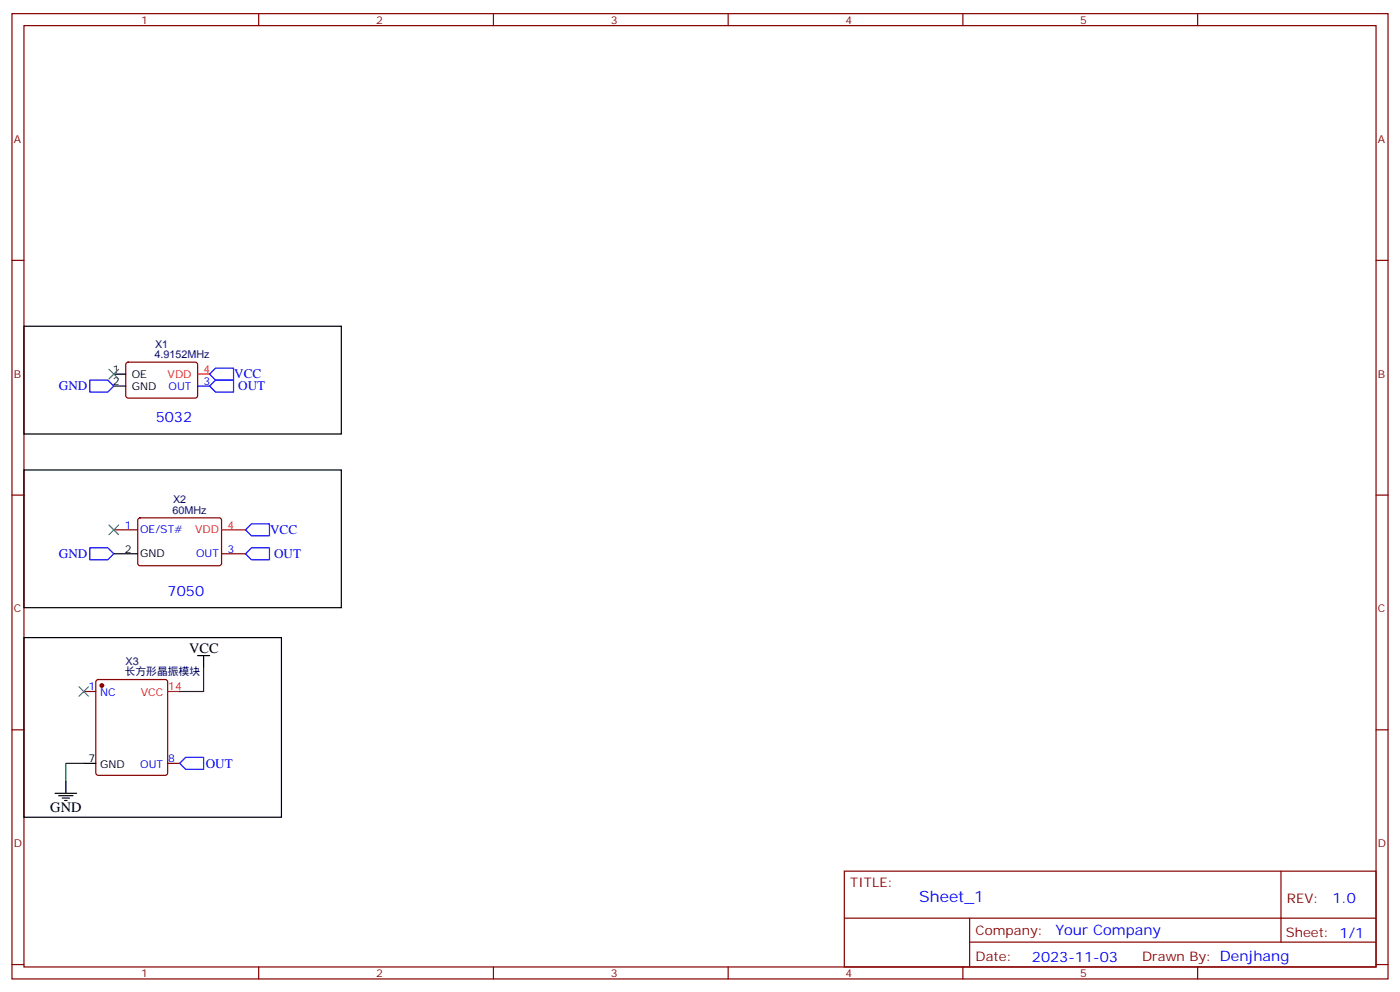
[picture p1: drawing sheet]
<svg xmlns="http://www.w3.org/2000/svg" width="412mm" height="292mm" viewBox="0 0 412 292" stroke-linecap="round" stroke-linejoin="round" font-family="sans-serif">
<g fill="none" stroke="#870000" stroke-width=".35">
<path d="M3.5 4h405.4v284.4h-405.4zM7.1 7.5h398.2v277.3h-398.2zM76.2 4v3.5M145.3 4v3.5M214.5 4v3.5M283.6 4v3.5M352.8 4v3.5M3.5 76.7h3.6M405.3 76.7h3.6M3.5 145.8h3.6M33.5 156.1h7.1M40.8 152.7l.5-.2 23.5 .1 .5 .6-.1 13-.6 .5-23.6-.1-.4-.7v-12.7z"/>
<path d="M405.3 145.8h3.6M65.3 163.1h7M3.5 215h3.6M405.3 215h3.6M248.7 256.6h156.6v28.2h-156.6zM377.3 256.6v20.9M248.7 270.5h156.5M285.6 277.5h119.6M285.6 270.5v14.1M3.5 284.1h3.6M76.2 284.8v3.6M145.3 284.8v3.6"/>
<path d="M214.5 284.8v3.6M283.6 284.8v3.6M352.8 284.8v3.6M405.3 284.1h3.6"/>
</g>
<path d="M33.5 163.1h7.1" fill="none" stroke="#000" stroke-width=".35"/>
<path d="M65.3 156.1h7" fill="none" stroke="#f00" stroke-width=".35"/>
<path d="M37.3 106.9l.4-.2h20.1l.4 .7-.1 9.4-.6 .5-20-.1-.5-.6v-9.2z" fill="#fff" stroke="#870000" stroke-width=".35"/>
<g fill="none" stroke="#000" stroke-width=".35">
<path d="M7.1 96.1h93.4v31.7h-93.4zM33.5 110.2h3.5M33.5 113.7h3.5M7.1 138.4h93.4v40.6h-93.4zM7.1 187.8h75.8v52.9h-75.8zM58.2 193.1h3.5M60 193.1v3.5M16.2 233.7h6.4M17.3 234.4h4.2M18.3 235.1h2.2M19 235.8h.8M19.4 230.2v3.5"/>
<path d="M24.7 224.9h3.5"/>
</g>
<path d="M26.5 112h5.2l1.8 1.7-1.8 1.8h-5.2zM58.2 113.7h3.5M63.5 112h5.3v3.5h-5.3l-1.8-1.8zM63.5 108.4h5.3v3.6h-5.3l-1.8-1.8zM74.1 154.3h5.3v3.5h-5.3l-1.8-1.7zM26.5 161.4h5.2l1.8 1.7-1.8 1.8h-5.2zM74.1 161.4h5.3v3.5h-5.3l-1.8-1.8zM52.9 224.9l1.8-1.8h5.3v3.5h-5.3z" fill="none" stroke="#00f" stroke-width=".35"/>
<path d="M58.2 110.2h3.5M49.4 203.7h3.5" fill="none" stroke="#f00" stroke-width=".35"/>
<path d="M32.1 108.8l2.8 2.8M34.9 108.8l-2.8 2.8M32.1 154.7l2.8 2.8M34.9 154.7l-2.8 2.8M23.3 202.3l2.8 2.8M26.1 202.3l-2.8 2.8" fill="none" stroke="#3c3" stroke-width=".35"/>
<path d="M24.7 203.7h3.5M28.5 200.4l.4-.2h19.8l.5 .2 .2 .5v26.8l-.2 .5-.5 .2h-19.8l-.5-.2-.2-.5v-26.8zM49.4 224.9h3.5" fill="none" stroke="#870000" stroke-width=".35"/>
<circle cx="30" cy="201.9" r=".53" fill="#870000" stroke="#870000" stroke-width=".35"/>
<path d="M60 196.6v7.1h-7.1M24.7 224.9h-5.3v5.3" fill="none" stroke="#008700" stroke-width=".35"/>
<text font-size="4.6" fill="#00f" x="270.8" y="265.6">Sheet_1</text>
<g font-size="4.2" fill="#00f">
<text x="45.9" y="124.3">5032</text>
<text x="49.4" y="175.5">7050</text>
<text x="392.5" y="265.9">1.0</text>
<text x="310.9" y="275.4">Your Company</text>
<text x="304" y="283.2">2023-11-03</text>
</g>
<g font-size="4.2">
<text x="55.7" y="192.4">VCC</text>
<text x="14.8" y="239.3">GND</text>
</g>
<g font-size="3.9" fill="#00f">
<text x="69" y="111.5">VCC</text>
<text x="17.4" y="115">GND</text>
<text x="70.2" y="115">OUT</text>
<text x="79.6" y="157.3">VCC</text>
<text x="17.4" y="164.4">GND</text>
<text x="80.8" y="164.4">OUT</text>
<text x="60.6" y="226.2">OUT</text>
</g>
<g font-size="3.9" fill="#800">
<text x="250.5" y="261.2">TITLE:</text>
<text x="379.1" y="265.9">REV:</text>
<text x="287.4" y="275.4">Company:</text>
<text x="378.7" y="276">Sheet: 1/1</text>
<text x="287.4" y="283.1">Date:</text>
<text x="336.4" y="283.2">Drawn By: Denjhang</text>
</g>
<g font-size="3.2" fill="#800">
<text x="41.6" y="7">1</text>
<text x="110.8" y="7">2</text>
<text x="179.9" y="7">3</text>
<text x="249.1" y="7">4</text>
<text x="318.2" y="7">5</text>
<text x="4.1" y="42.1">A</text>
<text x="405.9" y="42.1">A</text>
<text x="4.1" y="111.3">B</text>
<text x="405.9" y="111.3">B</text>
<text x="4.1" y="180.4">C</text>
<text x="405.9" y="180.4">C</text>
<text x="4.1" y="249.6">D</text>
<text x="405.9" y="249.6">D</text>
<text x="41.6" y="287.8">1</text>
<text x="110.8" y="287.8">2</text>
<text x="179.9" y="287.8">3</text>
<text x="249.1" y="287.8">4</text>
<text x="318.2" y="287.8">5</text>
</g>
<g font-size="3.2" fill="#000080">
<text x="45.5" y="105.6">4.9152MHz</text>
<text x="45.7" y="102.4">X1</text>
<text x="51" y="148.2">X2</text>
<text x="50.8" y="151.4">60MHz</text>
<text x="37" y="195.9">X3</text>
<text x="36.7" y="198.9">长方形晶振模块</text>
</g>
<g font-size="3.2">
<text x="33.3" y="109.9">1</text>
<text x="33.3" y="113.4">2</text>
<text x="38.8" y="111.3">OE</text>
<text x="38.8" y="114.8">GND</text>
<text x="36.8" y="162.8">2</text>
<text x="41.3" y="164.2">GND</text>
<text x="26" y="224.5">7</text>
<text x="29.5" y="226.3">GND</text>
</g>
<g font-size="3.2" fill="#f00">
<text x="49.4" y="111.3">VDD</text>
<text x="60" y="109.9">4</text>
<text x="67" y="155.7">4</text>
<text x="57.5" y="157.1">VDD</text>
<text x="49.6" y="203.3">14</text>
<text x="41.5" y="205.1">VCC</text>
</g>
<g font-size="3.2" fill="#00f">
<text x="60" y="113.4">3</text>
<text x="49.7" y="114.8">OUT</text>
<text x="36.8" y="155.7">1</text>
<text x="41.3" y="157.1">OE/ST#</text>
<text x="57.8" y="164.2">OUT</text>
<text x="67" y="162.8">3</text>
<text x="26" y="203.3">1</text>
<text x="29.5" y="205.1">NC</text>
<text x="41.3" y="226.3">OUT</text>
<text x="49.6" y="224.5">8</text>
</g>
</svg>
